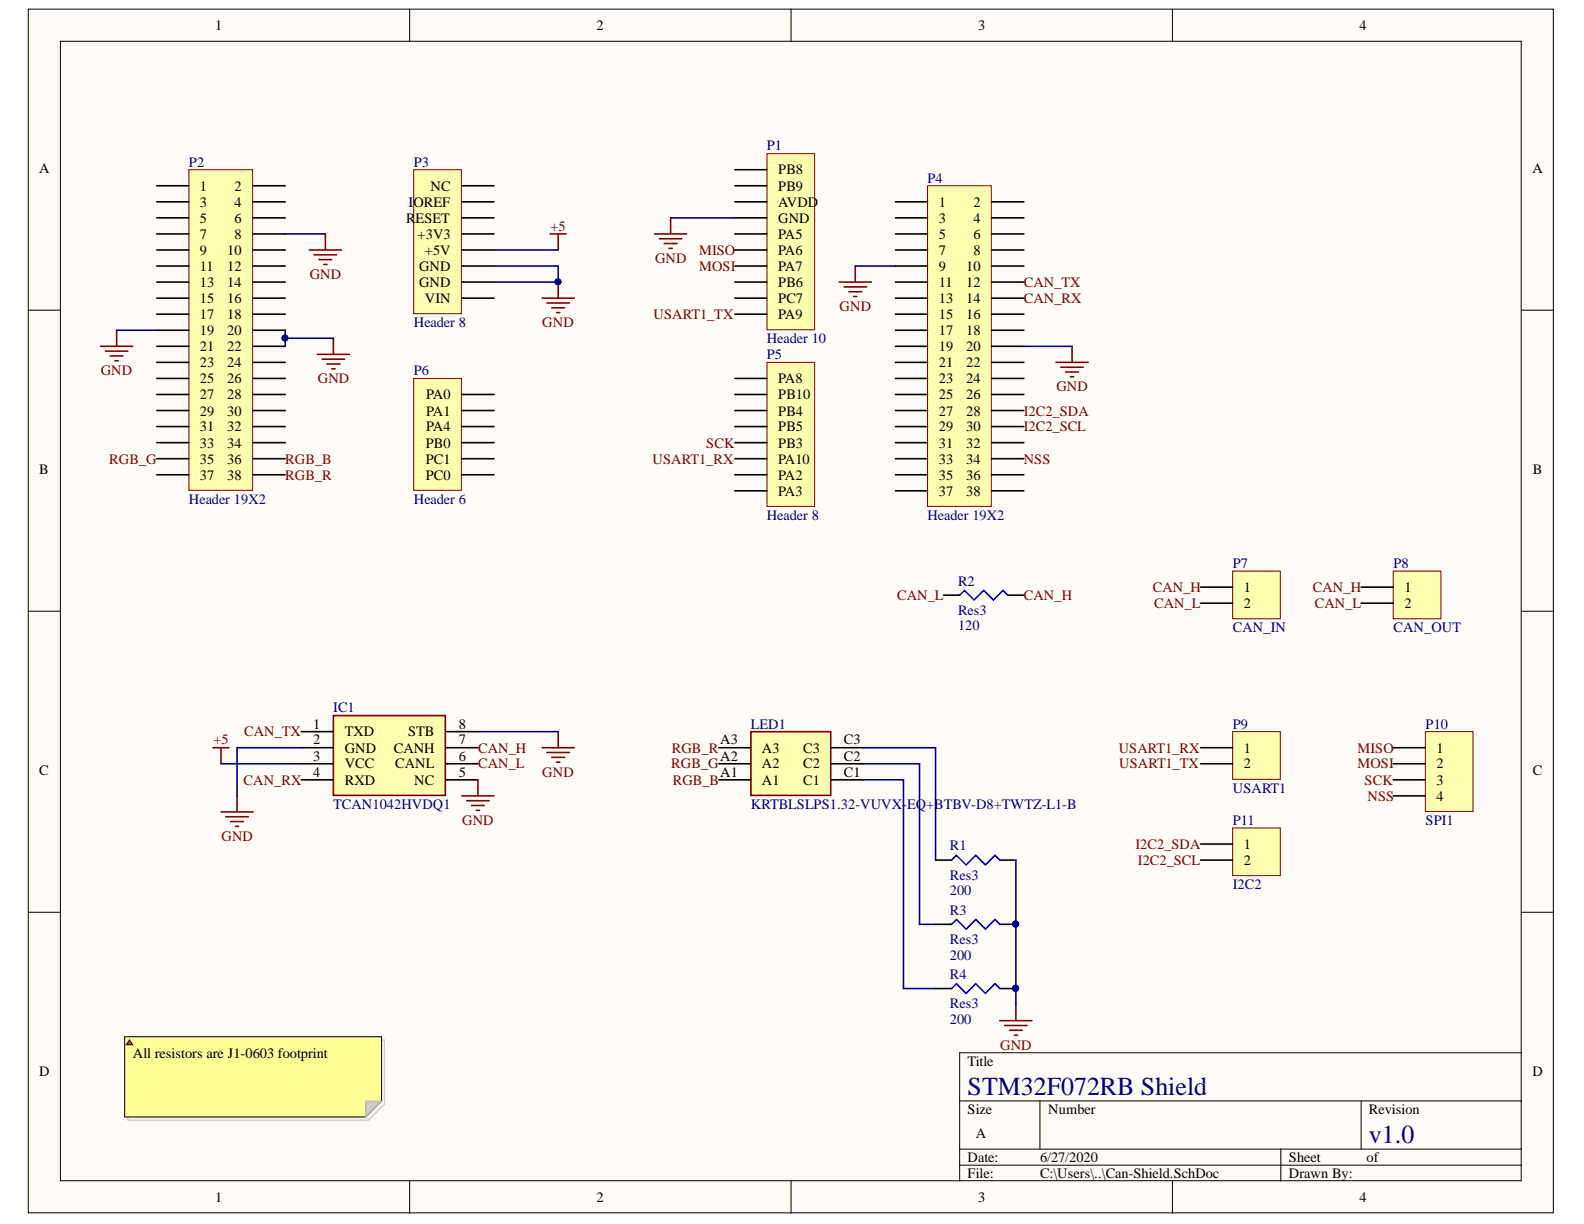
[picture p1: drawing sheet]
# Altium project CAN-Shield.PrjPCB
1 sheet, 17 parts. Net scope: global (net labels, ports and power ports of the same name join across sheets).
Board file: CAN-Shield.PcbDoc

## Sheet Can-Shield.SchDoc
size A

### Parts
IC1  TCAN1042HVDQ1  [SOIC127P600X175-8N]
LED1  KRTBLSLPS1.32-VUVX-EQ+BTBV-D8+TWTZ-L1-B  [KRTBLSLPS132VUVXEQBTBVD8TWTZL1B]
P1  Header 10  [HDR1X10]
P2  Header 19X2  [HDR2X19]
P3  Header 8  [HDR1X8]
P4  Header 19X2  [HDR2X19]
P5  Header 8  [HDR1X8]
P6  Header 6  [HDR1X6]
P7  CAN_IN  [HDR1X2]
P8  CAN_OUT  [HDR1X2]
P9  USART1  [HDR1X2]
P10  SPI1  [HDR1X4]
P11  I2C2  [HDR1X2]
R1  Res3  value 200  [J1-0603]
R2  Res3  value 120  [J1-0603]
R3  Res3  value 200  [J1-0603]
R4  Res3  value 200  [J1-0603]

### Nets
+5: IC1.3(VCC) P3.5(+5V)
GND: IC1.2(GND) IC1.8(STB) P1.4(GND) P2.8 P2.19 P2.20 P2.22 P3.6(GND) P3.7(GND) P4.9 P4.20 R1.2 R3.2 R4.2
VCC: IC1.5(NC) P3.4(+3V3)
CAN_H: IC1.7(CANH) P7.1 P8.1 R2.2
CAN_L: IC1.6(CANL) P7.2 P8.2 R2.1
CAN_RX: IC1.4(RXD) P4.14
CAN_TX: IC1.1(TXD) P4.12
I2C2_SCL: P4.30 P11.2
I2C2_SDA: P4.28 P11.1
MISO: P1.6(PA6) P10.1
MOSI: P1.7(PA7) P10.2
NSS: P4.34 P10.4
RGB_B: LED1.A1 P2.36
RGB_G: LED1.A2 P2.35
RGB_R: LED1.A3 P2.38
SCK: P5.5(PB3) P10.3
USART1_RX: P5.6(PA10) P9.1
USART1_TX: P1.10(PA9) P9.2
NetLED1_C1: LED1.C1 R4.1
NetLED1_C2: LED1.C2 R3.1
NetLED1_C3: LED1.C3 R1.1

Not connected (* = marked no-connect by the designer): P1 1(PB8) 2(PB9) 3(AVDD) 5(PA5) 8(PB6) 9(PC7); P2 1 2 3 4 5 6 7 9 10 11 12 13 14 15 16 17 18 21 23 24 25 26 27 28 29 30 31 32 33 34 37; P3 1(NC) 2(IOREF) 3(RESET) 8(VIN); P4 1 2 3 4 5 6 7 8 10 11 13 15 16 17 18 19 21 22 23 24 25 26 27 29 31 32 33 35 36 37 38; P5 1(PA8) 2(PB10) 3(PB4) 4(PB5) 7(PA2) 8(PA3); P6 1(PA0) 2(PA1) 3(PA4) 4(PB0) 5(PC1) 6(PC0)

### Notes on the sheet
- All resistors are J1-0603 footprint
- STM32F072RB Shield
- v1.0
